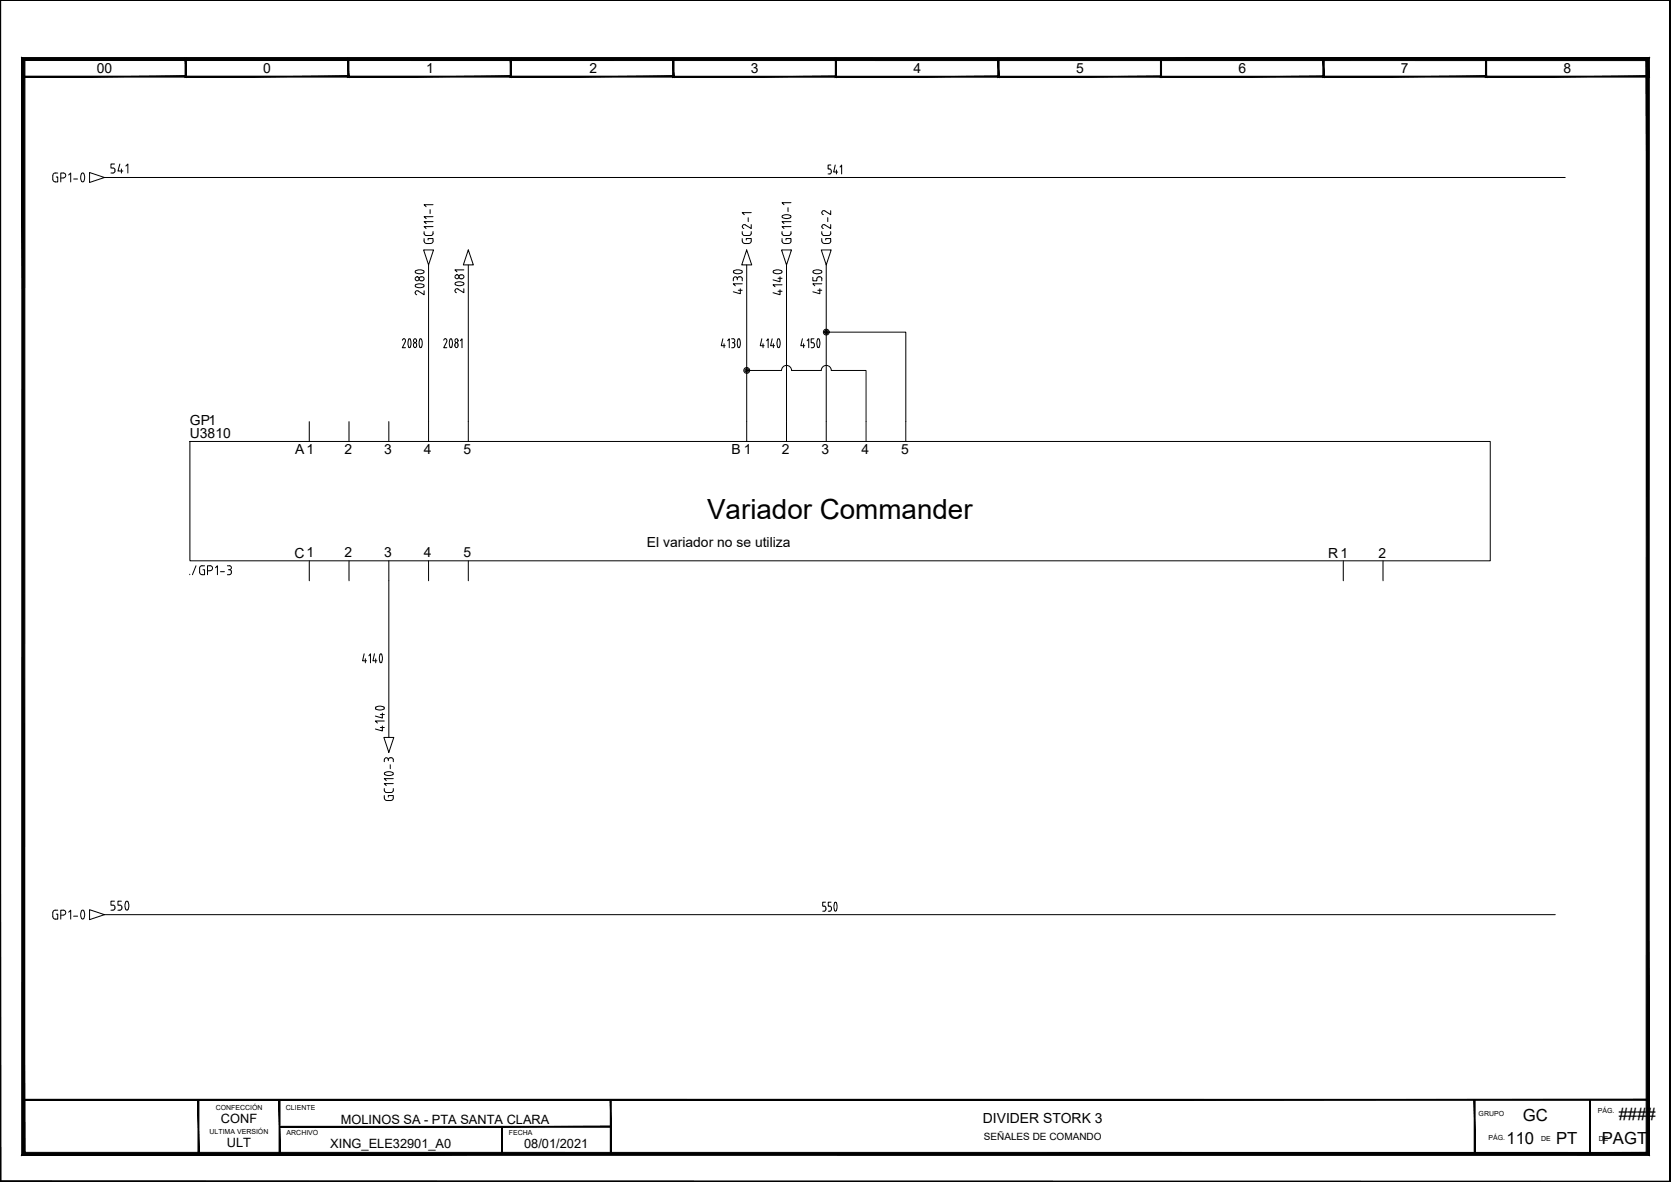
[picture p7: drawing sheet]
<svg xmlns="http://www.w3.org/2000/svg" width="420mm" height="297mm" viewBox="0 0 420 297" stroke-linecap="round" stroke-linejoin="round" font-family="sans-serif">
<g fill="none" stroke="#000" stroke-width=".25">
<path d="M0 .1v296.9h420M13.3 44.1l.2 1.4 1 .2v-1.2h-.3M13.9 43.5h.6M13.9 43.5l-.4 .1-.2 .5M15.3 44.7h.6M15.9 43.5h-.6v2.2M15.9 43.5a.62 .62 0 0 1 .6 .6 .62 .62 0 0 1-.6 .6M17.3 44l.5-.5v2.2M18.5 45h1M20.5 43.6l-.2 1.2 .2 .8 .3 .1 .2-.1 .3-.8-.3-1.2M20.5 43.6h.5M22.5 43.4l3.8 1.2-3.8 1.3z"/>
<path d="M26.3 44.6h367.3M106.6 60l.1 .8 .6 .4M106.6 58.2l.1 .7 .2 .2 1.4 .1M108.1 52.7v1M108.9 58.2l-.1 .7-.5 .3M108.9 56.9h-2.3l.5 .5M108.9 55.7h-2.3l.5 .5M108.9 54.4h-2.3l.5 .5M108.9 51.4h-2.3l.5 .6M196.6 60l.1 .8 .6 .4M196.6 58.2l.1 .7 .5 .3 1.4-.1 .2-.2 .1-.7M196.8 54.2l1.2-.3 .8 .3 .1 .2a1.5 1.5 0 0 1-2.3 0z"/>
<path d="M198.1 52.2v1M198.9 56.9h-2.3l.5 .5M198.9 55.7h-2.3l.5 .5M198.9 50.9h-2.3l.5 .5M206.6 60l.1 .8 .6 .4M206.6 58.2l.1 .7 .5 .3 1.4-.1 .2-.2 .1-.7M207.4 56.5a.51 .51 0 0 0-.7 .2 .51 .51 0 0 0 .3 .7M207.4 53a.52 .52 0 0 0-.7 .2 .52 .52 0 0 0 .3 .7M208.1 54.7v1M208.9 56.4v1l-1.5-.9M208.9 52.9v1l-1.5-.9M208.9 41.5h-.7v1h.6l.2 .5"/>
<path d="M209 43l-.2 .6-.6 .1M210 41.5l-.4 1.7h1M210.3 42.7v1M211.2 42l.4-.5v2.2M107.6 60.3v-.3h1.3v.8l-.6 .4M107.8 66.6v44.3M114.5 71.1l1.2-.3 .8 .3 .1 .2a1.51 1.51 0 0 1-2.2 0zM115.2 72.6a.52 .52 0 0 0-.8 .3 .52 .52 0 0 0 .4 .7M115.9 70.1h.2M115.9 70a.56 .56 0 0 1-.4-.8 .56 .56 0 0 1 .9-.1 .5 .5 0 0 1 .2 .6 .5 .5 0 0 1-.4 .3M116.6 72.6v1l-1.5-.9M116.6 67.8h-2.2l.5 .5"/>
<path d="M117.8 62.8l1.2 3.8h-2.5zM117.8 66.6v44.3M184.4 70.1v.5M184.4 70.1a.5 .5 0 0 1 .5-.5 .5 .5 0 0 1 .5 .5M184.5 68.1l1.2-.3 .8 .3 .1 .2a1.55 1.55 0 0 1-2.1 .2M184.5 68.1v.4M185.4 70.1v.2M185.4 70.1a.64 .64 0 0 1 .6-.6 .64 .64 0 0 1 .6 .6v.5M185.6 72.9h1M186.1 72.6v1.2l-1.7-.5M186.6 71.3h-2.2l.5 .5M187.7 62.8l1.3 3.8h-2.5z"/>
<path d="M187.7 66.6v44.3M194.5 68.1v.4M194.5 68.1l1.2-.3 .8 .3 .1 .2-.1 .2-.8 .3-1.2-.3M195.6 73.2h1M195.6 69.9h1M196.1 72.8v1.3l-1.7-.5M196.1 69.6v1.2l-1.7-.5M196.5 62.8h2.5l-1.2 3.8zM196.6 71.6h-2.2l.5 .5M197.3 61.2h1M197.6 60.3v-.3h1.3v.8l-.6 .4M197.8 66.6v44.3"/>
<path d="M204.4 69.7v.9h1v-.5M204.5 68.1l1.2-.3 .8 .3 .2 .2a1.51 1.51 0 0 1-2.3 0zM205.6 72.9h1M206.1 72.6v1.2l-1.7-.5M206.1 69.6a.56 .56 0 0 0-.7 .5M206.2 69.6l.4 .2v.8M206.5 62.8h2.5l-1.2 3.8zM206.6 71.3h-2.2l.5 .5M207.3 61.2h1M207.6 60.3v-.3h1.3l-.1 .8-.5 .4M207.8 66.6v44.3M0 80.4h.1"/>
<path d="M113.2 85.3l-.2 .7 .2 1.2M113.2 85.2l.2-.1a1.79 1.79 0 0 1 0 2.3l-.2-.2M114.4 86.6v.3M114.4 86.6l.2-.4a.56 .56 0 0 1 .6 .5 .56 .56 0 0 1-.6 .6l-.2-.4M115.8 85.6l.4-.5v2.3M181.8 85.1l-.4 1.8h1M182.1 86.4v1M183 85.6l.4-.5v2.3M184 85.1h.4a.51 .51 0 0 1 .4 .5 .51 .51 0 0 1-.4 .5M184.1 86.1h.3M184.4 86.1a.68 .68 0 0 1 .4 .6 .68 .68 0 0 1-.4 .7h-.4M185.7 85.2l.1-.1a1.79 1.79 0 0 1 0 2.3 1.94 1.94 0 0 1-.1-2.2z"/>
<path d="M187.7 93.1h8.8a1.26 1.26 0 0 1 1.3-1.3 1.26 1.26 0 0 1 1.2 1.3h7.5a1.26 1.26 0 0 1 1.3-1.3 1.26 1.26 0 0 1 1.2 1.3h8.8v17.8M202.9 85.6l.4-.5v2.3M204.7 85.1h-.7v1l.6 .1 .2 .7-.2 .4-.6 .1M205.7 85.2l.1-.1a1.79 1.79 0 0 1 0 2.3 1.94 1.94 0 0 1-.1-2.2zM207.8 83.5h20v27.4M47.8 110.9h326.9v30h-326.9zM77.8 105.9v5M87.8 105.9v5M97.8 105.9v5M0 147h.1M52.2 143.4h.6M52.8 143.4a.61 .61 0 0 0 .6-.6 .61 .61 0 0 0-.6-.6h-.6v2.2"/>
<path d="M54.2 142.7l.5-.5v2.2M55.4 143.7h1M57.2 142.2h.5a.5 .5 0 0 1 .5 .5 .5 .5 0 0 1-.5 .5h.2l.3 .5M57.2 144.4h.5M57.4 143.2h.3M58.2 143.7v.2M58.2 143.9l-.3 .4-.2 .1M77.8 140.9v5.1M87.8 140.9v5.1M97.8 140.9v44.4M107.8 140.9v5.1M117.8 140.9v5.1"/>
<path d="M337.8 140.9v5.1M347.7 140.9v5.1M96.5 185.3h2.5l-1.2 3.8zM96.6 199.9l.2 1.1a1.76 1.76 0 0 0 1.7 .1l.3-.3 .1-.9h-1.3v.4M96.6 198.2v.4M96.6 198.6l.1 .3 .5 .3 1.4-.1 .3-.5M96.8 194.2v.5M96.8 194.2l1.2-.3 .8 .3 .1 .2-.1 .3-.8 .2-1.2-.2M97.6 190.9v.3M97.6 190.9a.5 .5 0 0 0-.5-.5 .5 .5 0 0 0-.5 .5v.5M97.6 190.9a.64 .64 0 0 1 .7-.5 .64 .64 0 0 1 .6 .5v.5M98.1 192.2v1"/>
<path d="M98.9 196.9h-2.3l.5 .5M98.9 195.7h-2.3l.5 .5M98.9 198.2v.4M0 229.9h.1M13.3 229.3l.2 1.5 1 .2v-1.3h-.3M13.9 228.7h.6M13.9 228.7l-.4 .2-.2 .4M15.3 230h.6M15.9 228.7h-.6v2.3M15.9 228.7a.62 .62 0 0 1 .6 .6 .62 .62 0 0 1-.6 .7M17.3 229.2l.5-.5v2.3M18.5 230.2h1"/>
<path d="M20.5 228.8l-.2 1.3 .2 .7 .3 .2 .2-.2 .3-.7-.3-1.3M20.5 228.8h.5M22.5 228.6l3.8 1.3-3.8 1.2zM26.3 229.9h364.8M5.8 276.4h44.1v13.6h-44.1z"/>
<circle cx="114.9" cy="69.6" r=".5"/>
<circle cx="114.7" cy="85.6" r=".45"/>
<circle cx="187.8" cy="93.1" r=".73"/>
<circle cx="187.8" cy="93.1" r=".46"/>
<circle cx="187.8" cy="93.1" r=".22"/>
<circle cx="207.8" cy="83.5" r=".73"/>
<circle cx="207.8" cy="83.5" r=".46"/>
<circle cx="207.8" cy="83.5" r=".22"/>
</g>
<g fill="#000" stroke="#000" stroke-width=".25">
<path d="M0 .1h419.9zM0 .1h419.9z"/>
<path d="M5.7 19.4h41.1l-.2-.3zM5.9 19.1h40.7l-40.9 .3zM5.7 14.7v4.7l.2-.3zM5.7 14.7l.2 .3v4.1zM5.7 14.7l.2 .3 40.9-.3zM5.9 15l40.9-.3-.2 .3zM46.8 14.7l-.2 .3 .2 4.4zM46.6 15l.2 4.4-.2-.3z"/>
<path d="M46.6 19.4h41.1l-.2-.3zM46.6 19.4l.2-.3h40.7zM46.6 14.7v4.7l.2-.3zM46.6 14.7l.2 .3v4.1zM46.6 14.7l.2 .3 40.9-.3zM46.8 15l40.9-.3-.2 .3zM87.7 14.7l-.2 .3 .2 4.4zM87.5 15l.2 4.4-.2-.3z"/>
<path d="M87.5 19.4h41.1l-.2-.3zM87.7 19.1h40.7l-40.9 .3zM87.5 14.7v4.7l.2-.3zM87.5 14.7l.2 .3v4.1zM87.5 14.7l.2 .3 40.9-.3zM87.7 15l40.9-.3-.2 .3zM128.6 14.7l-.2 .3 .2 4.4zM128.4 15l.2 4.4-.2-.3z"/>
<path d="M128.3 19.4h41.1l-.2-.3zM128.5 19.1h40.7l-40.9 .3zM128.3 14.7v4.7l.2-.3zM128.3 14.7l.2 .3v4.1zM128.3 14.7l.2 .3 40.9-.3zM128.5 15l40.9-.3-.2 .3zM169.4 14.7l-.2 .3 .2 4.4zM169.2 15l.2 4.4-.2-.3z"/>
<path d="M169.2 19.4h41.1l-.2-.2zM169.2 19.4l.2-.2h40.7zM169.2 14.7v4.7l.2-.2zM169.2 14.7l.2 .3v4.2zM169.2 14.7l.2 .3 40.9-.3zM169.4 15l40.9-.3-.2 .3zM210.3 14.7l-.2 .3 .2 4.4zM210.1 15l.2 4.4-.2-.2z"/>
<path d="M210 19.4h41.2l-.3-.2zM210.3 19.2h40.6l-40.9 .2zM210 14.7v4.7l.3-.2zM210 14.7l.3 .3v4.2zM210 14.7l.3 .3 40.9-.3zM210.3 15l40.9-.3-.3 .3zM251.2 14.7l-.3 .3 .3 4.4zM250.9 15l.3 4.4-.3-.2z"/>
<path d="M250.9 19.4h41.2l-.3-.2zM250.9 19.4l.3-.2h40.6zM250.9 14.7v4.7l.3-.2zM250.9 14.7l.3 .3v4.2zM250.9 14.7l.3 .3 40.9-.3zM251.2 15l40.9-.3-.3 .3zM292.1 14.7l-.3 .3 .3 4.4zM291.8 15l.3 4.4-.3-.2z"/>
<path d="M291.8 19.4h41.1l-.2-.2zM291.8 19.4l.2-.2h40.7zM291.8 14.7v4.7l.2-.2zM291.8 14.7l.2 .3v4.2zM291.8 14.7l.2 .3 40.9-.3zM292 15l40.9-.3-.2 .3zM332.9 14.7l-.2 .3 .2 4.4zM332.7 15l.2 4.4-.2-.2z"/>
<path d="M332.7 19.4h41.1l-.2-.3zM332.9 19.1h40.7l-40.9 .3zM332.7 14.7v4.7l.2-.3zM332.7 14.7l.2 .3v4.1zM332.7 14.7l.2 .3 40.9-.3zM332.9 15l40.9-.3-.2 .3zM373.8 14.7l-.2 .3 .2 4.4zM373.6 15l.2 4.4-.2-.3z"/>
<path d="M373.5 19.4h41.1l-.2-.3zM373.5 19.4l.2-.3h40.7zM373.5 14.7v4.7l.2-.3zM373.5 14.7l.2 .3v4.1zM373.5 14.7l.2 .3 40.9-.3zM373.7 15l40.9-.3-.2 .3zM414.6 14.7l-.2 .3 .2 4.4zM414.4 15l.2 4.4-.2-.3z"/>
<path d="M419.9 .1v296.7zM419.9 .1l.1 296.8zM419.9 .1l.1 296.8z"/>
<path d="M5.8 276.3v.2l408.5-.2zM5.8 276.5l408.5-.2v.2z"/>
<path d="M0 .1v296.9l.2-.2zM0 .1h.2v296.7z"/>
<path d="M5.5 290.3l408.4-.7h-407.7zM5.5 290.3l408.4-.7 .8 .8zM413.9 15.2v274.4l.8 .8zM413.9 15.2l.8-.7v275.9zM6.3 15.2h407.6l.8-.7zM5.5 14.5h409.2l-408.4 .7zM5.5 14.5l.7 275.1 .1-274.4zM5.5 14.5l.7 275.1-.7 .7z"/>
<path d="M49.8 276.4v13.6h.2zM49.8 276.4h.2v13.6z"/>
<path d="M70.2 276.4v13.6h.2zM70.2 276.4h.2v13.6z"/>
<path d="M70.3 283v.3l83.3-.3zM70.3 283.3l83.3-.3v.3z"/>
<path d="M126.1 283.2v6.8h.2zM126.1 283.2h.2v6.8z"/>
<path d="M153.5 276.4v13.7h.2zM153.5 276.4h.2v13.7z"/>
<path d="M370.7 276.4v13.6h.2zM370.7 276.4h.2v13.6z"/>
<path d="M399.7 276.4v13.6h.2zM399.7 276.4h.2v13.6z"/>
<path d="M.2 296.8l419.8 .1zM.2 296.8l419.8 .1-420 .1zM0 297h420v-.1zM0 297h420z"/>
</g>
<g font-size="7.9">
<text x="108.7" y="76.9" transform="rotate(-90 108.7 76.9)">2080</text>
<text x="98.4" y="184.9" transform="rotate(-90 98.4 184.9)">4140</text>
<text x="26.8" y="231.1">550</text>
</g>
<g font-size="7.1">
<text x="98.4" y="89.3">2080</text>
<text x="189.8" y="89.3">4140</text>
</g>
<text font-size="7" x="177.8" y="130.4">Variador Commander</text>
<g font-size="6.6">
<text x="90" y="168.3">4140</text>
<text x="205.3" y="230.7">550</text>
</g>
<text font-size="5.7" x="26.8" y="44.8">541</text>
<text font-size="5.3" x="189.8" y="62.4" transform="rotate(-90 189.8 62.4)">GC2-1</text>
<text font-size="4.4" x="50.1" y="145.7" transform="rotate(-90 50.1 145.7)">./</text>
<g font-size="4.2">
<text x="382.9" y="281.6">GC</text>
<text x="407" y="281.3">####</text>
<text x="378.8" y="287.5">110</text>
<text x="391.3" y="287.5">PT</text>
<text x="402.8" y="287.5">PAGT</text>
</g>
<g font-size="3.5">
<text x="24.3" y="18.4">00</text>
<text x="66.2" y="18.4">0</text>
<text x="107.2" y="18.4">1</text>
<text x="148.2" y="18.4">2</text>
<text x="188.8" y="18.4">3</text>
<text x="229.7" y="18.4">4</text>
<text x="270.6" y="18.4">5</text>
<text x="311.4" y="18.4">6</text>
<text x="352.3" y="18.4">7</text>
<text x="393.1" y="18.4">8</text>
<text x="47.8" y="106.8">GP1</text>
<text x="47.8" y="110.1">U3810</text>
<text x="74.2" y="114.1">A1</text>
<text x="86.6" y="114.1">2</text>
<text x="96.6" y="114.1">3</text>
<text x="106.6" y="114.1">4</text>
<text x="116.6" y="114.1">5</text>
<text x="184" y="114.1">B 1</text>
<text x="196.6" y="114.1">2</text>
<text x="206.6" y="114.1">3</text>
<text x="216.6" y="114.1">4</text>
<text x="226.6" y="114.1">5</text>
<text x="162.7" y="137.5">El variador no se utiliza</text>
<text x="74" y="140.1">C1</text>
<text x="86.6" y="140.1">2</text>
<text x="96.6" y="140.1">3</text>
<text x="106.6" y="140.1">4</text>
<text x="116.6" y="140.1">5</text>
<text x="333.9" y="140.3">R 1</text>
<text x="346.6" y="140.3">2</text>
<text x="247.1" y="282.1">DIVIDER STORK 3</text>
</g>
<g font-size="3.2">
<text x="55.5" y="282.3">CONF</text>
<text x="85.7" y="282.3">MOLINOS SA - PTA SANTA CLARA</text>
<text x="57" y="288.3">ULT</text>
<text x="83" y="288.6">XING_ELE32901_A0</text>
<text x="131.8" y="288.6">08/01/2021</text>
</g>
<text font-size="2.5" x="247.4" y="286.6">SEÑALES DE COMANDO</text>
<g font-size="1.8">
<text x="54.2" y="279">CONFECCIÓN</text>
<text x="71.9" y="279">CLIENTE</text>
<text x="371.8" y="280.6">GRUPO</text>
<text x="401.8" y="279.8">PÁG.</text>
<text x="52.7" y="285">ULTIMA VERSIÓN</text>
<text x="72.1" y="285.3">ARCHIVO</text>
<text x="127.9" y="285.3">FECHA</text>
<text x="374.3" y="286.6">PÁG.</text>
<text x="387.5" y="286.6">DE</text>
<text x="402" y="286.6">DE</text>
</g>
</svg>
